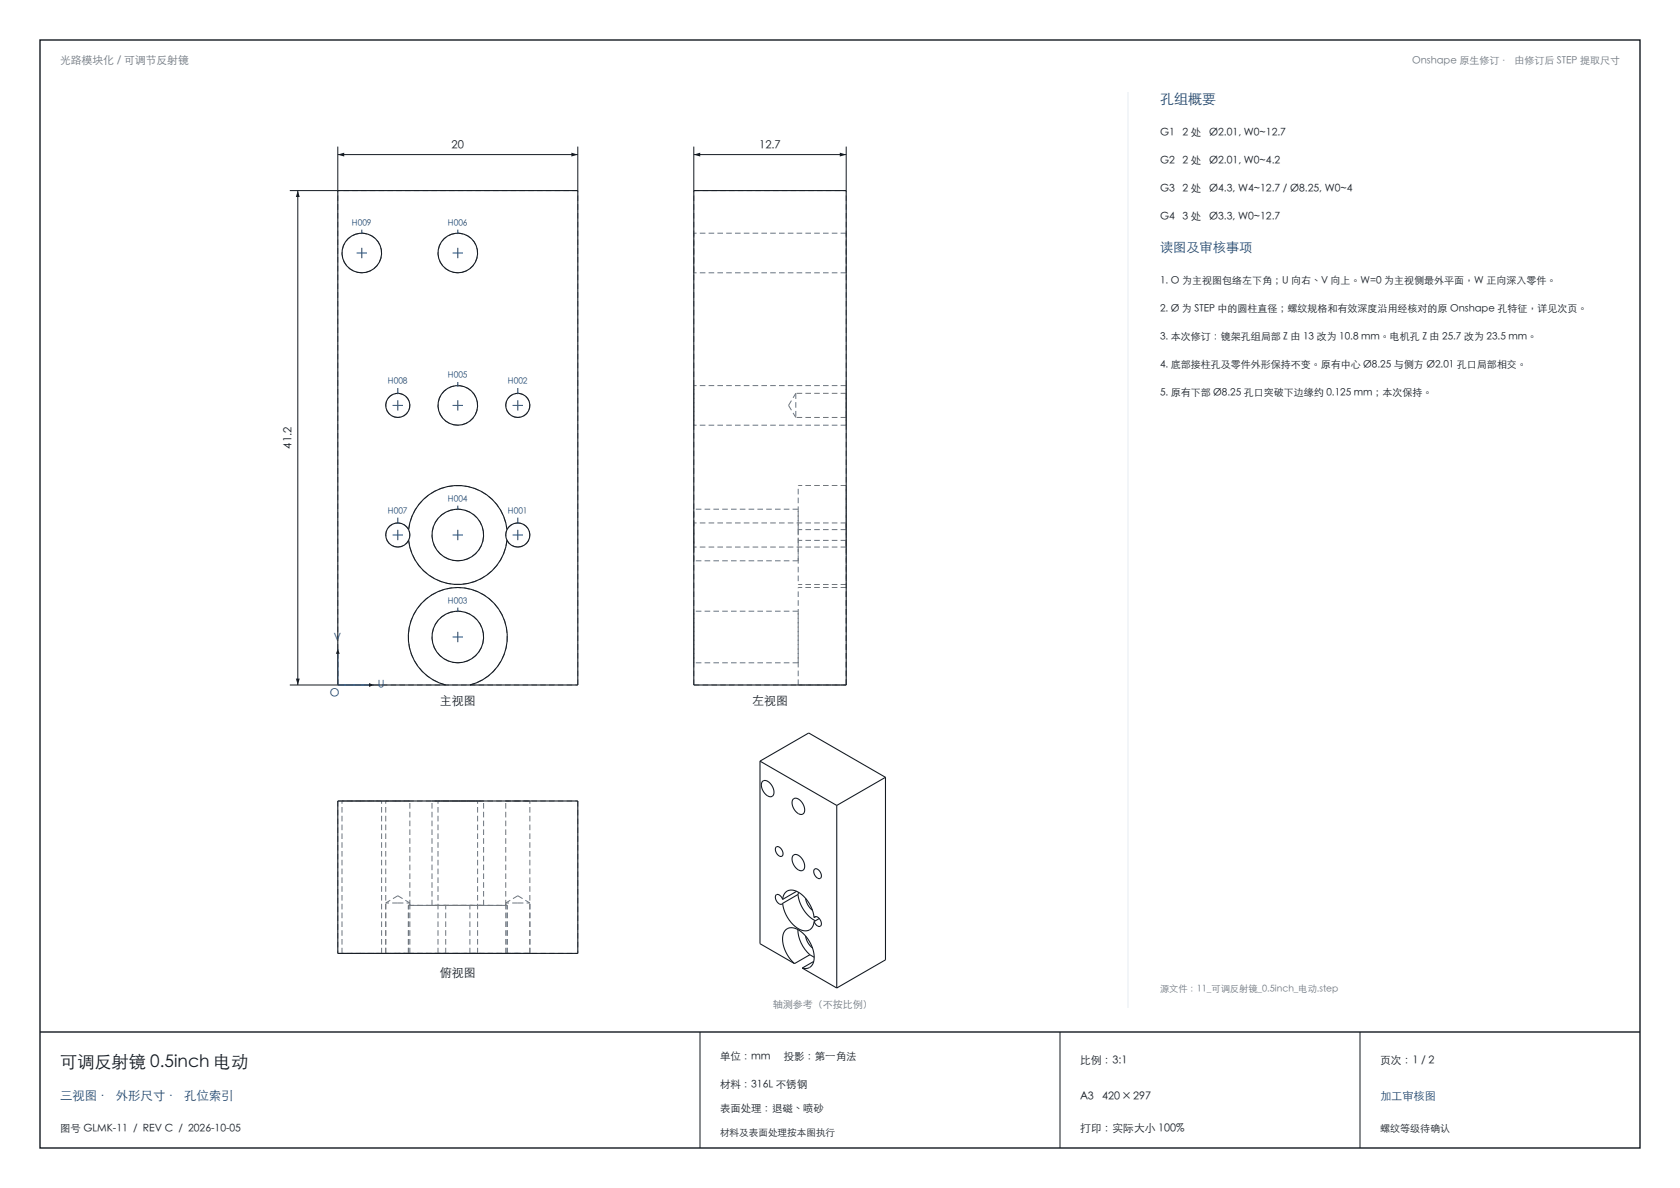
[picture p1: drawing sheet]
<svg xmlns="http://www.w3.org/2000/svg" width="420mm" height="297mm" viewBox="0 0 420 297" stroke-linecap="round" stroke-linejoin="round" font-family="sans-serif">
<path d="M10 10h400v277h-400zM10 258h400" fill="none" stroke="#141a21" stroke-width=".35"/>
<path d="M84.5 36.6v11M84.5 38.6h60M144.5 36.6v11M175 258v29M265 258v29M340 258v29" fill="none" stroke="#141a21" stroke-width=".25"/>
<g fill="none" stroke="#6b7580" stroke-width=".25" stroke-dasharray="1.4 .8" stroke-linecap="butt">
<path d="M144.5 47.6h-60M173.5 47.6h38.1M211.6 58.3h-38.1M90.5 68.2a5 5 0 0 1-4.5-7.1 5 5 0 0 1 8.3-.9 5 5 0 0 1-2.8 7.9l-1 .1M114.5 68.2a5 5 0 0 1-4.5-7.1 5 5 0 0 1 8.3-.9 5 5 0 0 1-2.8 7.9l-1 .1M173.5 68.2v-9.9M211.6 68.2v-9.9M211.6 68.2h-38.1M99.5 98.3a3 3 0 0 1 3 3 3 3 0 0 1-3 3.1M129.5 98.3a3 3 0 0 1 3 3 3 3 0 0 1-3 3.1M199 98.3v6.1M211.6 96.4h-38.1"/>
<path d="M211.6 98.3h-12.6M99.5 104.4a3 3 0 0 1-3.1-3.1 3 3 0 0 1 3.1-3M114.5 106.3a5 5 0 0 1-4.5-7.1 5 5 0 0 1 8.3-.9 5 5 0 0 1-2.8 7.9l-1 .1M129.5 104.4a3 3 0 0 1-3.1-3.1 3 3 0 0 1 3.1-3M173.5 106.3v-9.9M197.1 101.3l1.9-3M197.1 101.3l1.9 3.1M211.6 104.4v-6.1M211.6 106.3v-9.9M211.6 106.3h-38.1M211.6 104.4h-12.6M99.5 136.8a3 3 0 0 1-2.8-4.3 3 3 0 0 1 5-.7 3 3 0 0 1-1.4 4.9l-.8 .1"/>
<path d="M102.1 132.4a12.4 12.4 0 0 1 12.4-11 12.4 12.4 0 0 1 12.3 11M126.8 135.1a12.4 12.4 0 0 1-12.3 11 12.4 12.4 0 0 1-12.4-11M129.5 136.8a3 3 0 0 1-2.8-4.3 3 3 0 0 1 5-.7 3 3 0 0 1-1.4 4.9l-.8 .1M173.5 136.8v-6.1M199.6 132.4v2.7M199.6 132.4v-11M199.6 135.1v11M199.6 127.3h-26.1M211.6 135.1v1.7M211.6 136.8v-6.1M211.6 130.7v1.7M211.6 132.4v-11"/>
<path d="M211.6 135.1v11M211.6 136.8h-38.1M211.6 135.1h-12M211.6 132.4h-12M211.6 130.7h-38.1M211.6 121.4h-12M114.5 140.2a6.4 6.4 0 0 1-5.8-9.3 6.4 6.4 0 0 1 10.9-1.1 6.4 6.4 0 0 1-3.9 10.3l-1.2 .1M173.5 140.2v-12.9M199.6 140.2h-26.1M199.6 140.2v-12.9M199.6 152.8h-26.1M211.6 146.1h-12"/>
<path d="M211.6 146.9h-12M84.5 171.2h60M84.5 171.2v-123.6M111.4 171.2a12.4 12.4 0 0 1-7.1-19 12.4 12.4 0 0 1 20.3 0 12.4 12.4 0 0 1-7.1 19M114.5 165.7a6.4 6.4 0 0 1-5.8-9.3 6.4 6.4 0 0 1 10.9-1.1 6.4 6.4 0 0 1-3.9 10.3l-1.2 .1M144.5 171.2v-123.6M173.5 171.2h38.1M173.5 171.2v-123.6M173.5 165.7v-12.9M199.6 165.7h-26.1M199.6 165.7v-12.9M199.6 171.2v-24.3"/>
<path d="M211.6 171.2h-12M211.6 171.2v-24.3M211.6 171.2v-123.6M84.5 200.2v38.1M84.5 200.2h60M85.5 200.2h9.9M90.5 200.2h-5M95.4 200.2h-4.9M96.4 200.2h6.1M99.5 200.2h-3.1M102.5 200.2h-3M108 200.2h12.9"/>
<path d="M109.5 200.2h9.9M114.5 200.2h-5M114.5 200.2h-6.5M119.4 200.2h-4.9M120.9 200.2h-6.4M126.4 200.2h6.1M129.5 200.2h-3.1M132.5 200.2h-3M144.5 200.2v38.1M84.5 238.3h26.9M85.5 238.3h9.9M85.5 238.3v-38.1"/>
<path d="M90.5 238.3h-5M95.4 238.3h-4.9M95.4 238.3v-38.1M96.4 238.3h6.1M96.4 238.3h5.7M96.4 238.3v-38.1M96.4 238.3v-12.6M99.5 238.3h-3.1M99.5 225.7h3M99.5 225.7h-3.1M99.5 223.9l-3.1 1.8M99.5 223.9l3 1.8"/>
<path d="M102.1 238.3h24.7M102.1 226.3h24.7M102.1 238.3v-12M102.1 238.3h-2.6M102.1 226.3h.4M102.5 238.3h-3M102.5 226.3v-26.1M102.5 238.3v-12.6M108 226.3h12.9M108 226.3v-26.1M109.5 238.3h9.9M109.5 238.3v-38.1"/>
<path d="M111.4 238.3v-12M111.4 238.3h-9.3M111.4 226.3h-9.3M114.5 238.3h-5M114.5 226.3h-6.5M117.5 226.3h-6.1M117.5 238.3h27M117.5 238.3v-12M119.4 238.3h-4.9M119.4 238.3v-38.1M120.9 226.3h-6.4M120.9 226.3v-26.1"/>
<path d="M126.4 238.3h6.1M126.4 226.3v-26.1M126.4 238.3v-12.6M126.8 238.3h5.7M126.8 238.3v-12M126.8 226.3h-.4M126.8 238.3h-9.3M126.8 226.3h-9.3M129.5 238.3h-3.1M129.5 238.3h-2.7M129.5 225.7h3M129.5 225.7h-3.1"/>
<path d="M129.5 223.9l-3.1 1.8M129.5 223.9l3 1.8M132.5 238.3h-3M132.5 238.3v-38.1M132.5 238.3v-12.6"/>
</g>
<g fill="none" stroke="#141a21" stroke-width=".27">
<path d="M84.5 47.6h60v123.6h-60zM173.5 47.6h38.1v123.6h-38.1zM102.1 132.4a3 3 0 0 0-4.5-1 3 3 0 0 0 0 4.7 3 3 0 0 0 4.5-1M102.1 132.4a12.4 12.4 0 0 1 12.4-11 12.4 12.4 0 0 1 12.3 11M102.1 135.1a12.4 12.4 0 0 0 12.4 11 12.4 12.4 0 0 0 12.3-11M102.1 132.4a3 3 0 0 1 0 2.7M126.8 132.4a3 3 0 0 1 4.5-1 3 3 0 0 1 0 4.7 3 3 0 0 1-4.5-1M126.8 132.4a3 3 0 0 0 0 2.7M111.4 171.2a12.4 12.4 0 0 1-7.1-19 12.4 12.4 0 0 1 20.3 0 12.4 12.4 0 0 1-7.1 19M84.5 200.2h60v38.1h-60z"/>
<circle cx="90.5" cy="63.2" r="5"/>
<circle cx="114.5" cy="63.2" r="5"/>
<circle cx="99.5" cy="101.3" r="3"/>
<circle cx="114.5" cy="101.3" r="5"/>
<circle cx="129.5" cy="101.3" r="3"/>
<circle cx="114.5" cy="133.7" r="6.5"/>
<circle cx="114.5" cy="159.2" r="6.5"/>
</g>
<g fill="#141a21">
<path d="M84.5 38.6l1.6-.4v.9z"/>
<path d="M142.9 38.2l1.6 .4-1.6 .5z"/>
</g>
<path d="M72.5 47.6h12M74.5 47.6v123.6M72.5 171.2h12" fill="none" stroke="#141a21" stroke-width=".25"/>
<g fill="#141a21">
<path d="M74 169.6h.9l-.4 1.6z"/>
<path d="M74.5 47.6l.4 1.6h-.9z"/>
</g>
<path d="M173.5 36.6v11M173.5 38.6h38.1M211.6 36.6v11" fill="none" stroke="#141a21" stroke-width=".25"/>
<g fill="#141a21">
<path d="M173.5 38.6l1.6-.4v.9z"/>
<path d="M210 38.2l1.6 .4-1.6 .5z"/>
</g>
<path d="M84.5 162.2v9h9" fill="none" stroke="#144578" stroke-width=".25"/>
<g fill="#141a21">
<path d="M92.3 170.8l1.2 .4-1.2 .5z"/>
<path d="M84.5 162.2l.4 1.2h-.9z"/>
</g>
<g fill="none" stroke="#144578" stroke-width=".25">
<path d="M89.2 63.2h2.6M90.5 61.9v2.6M113.2 63.2h2.6M114.5 61.9v2.6M98.2 101.3h2.6M99.5 100v2.6M113.2 101.3h2.6M114.5 100v2.6M128.2 101.3h2.6M129.5 100v2.6M98.2 133.7h2.6M99.5 132.4v2.6"/>
<path d="M113.2 133.7h2.6M114.5 126.4v.9M114.5 132.4v2.6M128.2 133.7h2.6M129.5 132.4v2.6M113.2 159.2h2.6M114.5 157.9v2.6"/>
</g>
<circle cx="114.5" cy="127.3" r=".23" fill="#144578"/>
<path d="M114.5 95.5v.9" fill="none" stroke="#144578" stroke-width=".25"/>
<circle cx="114.5" cy="96.4" r=".23" fill="#144578"/>
<path d="M129.5 129.4v1.3" fill="none" stroke="#144578" stroke-width=".25"/>
<circle cx="129.5" cy="130.7" r=".23" fill="#144578"/>
<path d="M129.5 97v1.3" fill="none" stroke="#144578" stroke-width=".25"/>
<circle cx="129.5" cy="98.3" r=".23" fill="#144578"/>
<path d="M99.5 129.4v1.3" fill="none" stroke="#144578" stroke-width=".25"/>
<circle cx="99.5" cy="130.7" r=".23" fill="#144578"/>
<path d="M99.5 97v1.3" fill="none" stroke="#144578" stroke-width=".25"/>
<circle cx="99.5" cy="98.3" r=".23" fill="#144578"/>
<path d="M114.5 151.9v.9" fill="none" stroke="#144578" stroke-width=".25"/>
<circle cx="114.5" cy="152.8" r=".23" fill="#144578"/>
<path d="M114.5 57.4v.9" fill="none" stroke="#144578" stroke-width=".25"/>
<circle cx="114.5" cy="58.3" r=".23" fill="#144578"/>
<path d="M90.5 57.4v.9" fill="none" stroke="#144578" stroke-width=".25"/>
<circle cx="90.5" cy="58.3" r=".23" fill="#144578"/>
<g fill="none" stroke="#141a21" stroke-width=".27">
<path d="M190 190.3v45.6l8.6 5M190 190.3l19.2 11.1M190 190.3l12.2-7.1 19.2 11.1M190.6 195.3a1.56 1.56 0 0 1 2.2 .8 2.27 2.27 0 0 1 .2 3 2.46 2.46 0 0 1-2.5-2.1l-.1-1.1zM198.3 199.8a1.55 1.55 0 0 1 2.2 .8 2.27 2.27 0 0 1 .2 2.9 2.46 2.46 0 0 1-2.6-2.1l-.1-1.1zM221.4 194.3v45.7l-12.2 7M221.4 194.3l-12.2 7.1M194 211.8a1.46 1.46 0 0 1 1.8 1.6 .65 .65 0 0 1-.5 .8 .65 .65 0 0 1-.8-.4l-.6-1v-.7zM198.3 213.8a1.55 1.55 0 0 1 2.2 .8 2.27 2.27 0 0 1 .2 3 2.46 2.46 0 0 1-2.6-2.1l-.1-1.1zM203.6 217.3a1.46 1.46 0 0 1 1.8 1.7 .65 .65 0 0 1-.5 .7 .65 .65 0 0 1-.8-.4l-.6-1-.1-.6zM209.2 201.4v45.6M195.7 224.8a1.32 1.32 0 0 0-1.7-1.1 1.61 1.61 0 0 0 1.5 2.3l.2-.2"/>
<path d="M195.7 224.8a2.29 2.29 0 0 1 1.1-2.1 2.29 2.29 0 0 1 2.5 .2 8.7 8.7 0 0 1 4.2 6.5M195.7 225.8a8.1 8.1 0 0 0 5.3 6.9 2.23 2.23 0 0 0 2.5-2.3M199.2 222.8l-3.5 2M199.5 232.4a8.6 8.6 0 0 0 3 6.3M199.5 223.6a8.6 8.6 0 0 0 4.4 6.6M199.5 223.6l-3.8 2.2M199.6 223l-.1 .6M201.4 224.6a4.7 4.7 0 0 0 1.7 3M201.4 234a4.7 4.7 0 0 0 1.7 3M202.5 238.7l1.1 .6M202.5 238.7l-3.9 2.2M203.5 229.4a.96 .96 0 0 1 1.6 .6 .93 .93 0 0 1 .3 .9 .93 .93 0 0 1-.6 .7l-.7-.3-.6-.9"/>
<path d="M204 229.1l-.5 .3M204.8 229.6l-1.3 .8M198.6 240.9a7.9 7.9 0 0 1-2.7-7.7 2.51 2.51 0 0 1 4.1-.5 8.2 8.2 0 0 1 3.4 7.8 2.11 2.11 0 0 1-2.8 1.5M200.6 242l8.6 5M203.4 240.4l-2.8 1.6"/>
</g>
<path d="M282 23v229" fill="none" stroke="#e6edf2" stroke-width=".25"/>
<text font-size="4.3" fill="#141a21" x="15" y="267">可调反射镜 0.5inch 电动</text>
<text font-size="3.5" fill="#144578" x="290" y="26">孔组概要</text>
<text font-size="3.3" fill="#144578" x="290" y="63">读图及审核事项</text>
<text font-size="3.1" fill="#144578" x="15" y="275">三视图 · 外形尺寸 · 孔位索引</text>
<g font-size="3" fill="#141a21">
<text x="110" y="176.2">主视图</text>
<text x="188" y="176.2">左视图</text>
<text x="110" y="244.3">俯视图</text>
</g>
<g font-size="2.8" fill="#141a21">
<text x="112.9" y="37.3">20</text>
<text x="189.8" y="37.3">12.7</text>
<text x="73.1" y="112.2" transform="rotate(-90 73.1 112.2)">41.2</text>
</g>
<g font-size="2.8" fill="#144578">
<text x="82.5" y="174.2">O</text>
<text x="345" y="275">加工审核图</text>
</g>
<text font-size="2.7" fill="#6b7580" x="15" y="16">光路模块化 / 可调节反射镜</text>
<g font-size="2.7" fill="#141a21">
<text x="270" y="266">比例：3:1</text>
<text x="345" y="266">页次：1 / 2</text>
<text x="270" y="275">A3</text>
<text x="275.5" y="275">420 × 297</text>
<text x="270" y="283">打印：实际大小 100%</text>
</g>
<g font-size="2.6" fill="#141a21">
<text x="290" y="34">G1</text>
<text x="295.7" y="34">2 处</text>
<text x="302.3" y="34">Ø2.01, W0~12.7</text>
<text x="290" y="41">G2</text>
<text x="295.7" y="41">2 处</text>
<text x="302.3" y="41">Ø2.01, W0~4.2</text>
<text x="290" y="48">G3</text>
<text x="295.7" y="48">2 处</text>
<text x="302.3" y="48">Ø4.3, W4~12.7 / Ø8.25, W0~4</text>
<text x="290" y="55">G4</text>
<text x="295.7" y="55">3 处</text>
<text x="302.3" y="55">Ø3.3, W0~12.7</text>
<text x="180" y="265">单位：mm</text>
<text x="195.9" y="265">投影：第一角法</text>
<text x="180" y="272">材料：316L 不锈钢</text>
<text x="180" y="278">表面处理：退磁、喷砂</text>
<text x="15" y="283">图号 GLMK-11 / REV C / 2026-10-05</text>
</g>
<g font-size="2.6" fill="#144578">
<text x="83.5" y="160.2">V</text>
<text x="94.5" y="172">U</text>
</g>
<g font-size="2.5" fill="#6b7580">
<text x="353" y="16">Onshape 原生修订 · 由修订后 STEP 提取尺寸</text>
<text x="193.2" y="252">轴测参考（不按比例）</text>
</g>
<g font-size="2.5" fill="#141a21">
<text x="290" y="71">1. O 为主视图包络左下角；U 向右、V 向上。W=0 为主视侧最外平面，W 正向深入零件。</text>
<text x="290" y="78">2. Ø 为 STEP 中的圆柱直径；螺纹规格和有效深度沿用经核对的原 Onshape 孔特征，详见次页。</text>
<text x="290" y="85">3. 本次修订：镜架孔组局部 Z 由 13 改为 10.8 mm。电机孔 Z 由 25.7 改为 23.5 mm。</text>
<text x="290" y="92">4. 底部接柱孔及零件外形保持不变。原有中心 Ø8.25 与侧方 Ø2.01 孔口局部相交。</text>
<text x="290" y="99">5. 原有下部 Ø8.25 孔口突破下边缘约 0.125 mm；本次保持。</text>
<text x="345" y="283">螺纹等级待确认</text>
</g>
<text font-size="2.4" fill="#141a21" x="180" y="284">材料及表面处理按本图执行</text>
<text font-size="2.3" fill="#6b7580" x="290" y="248">源文件：11_可调反射镜_0.5inch_电动.step</text>
<g font-size="2.1" fill="#144578">
<text x="88" y="56.5">H009</text>
<text x="112" y="56.5">H006</text>
<text x="112" y="94.6">H005</text>
<text x="97" y="96.1">H008</text>
<text x="127" y="96.1">H002</text>
<text x="112" y="125.5">H004</text>
<text x="97" y="128.5">H007</text>
<text x="127" y="128.5">H001</text>
<text x="112" y="151">H003</text>
</g>
</svg>
